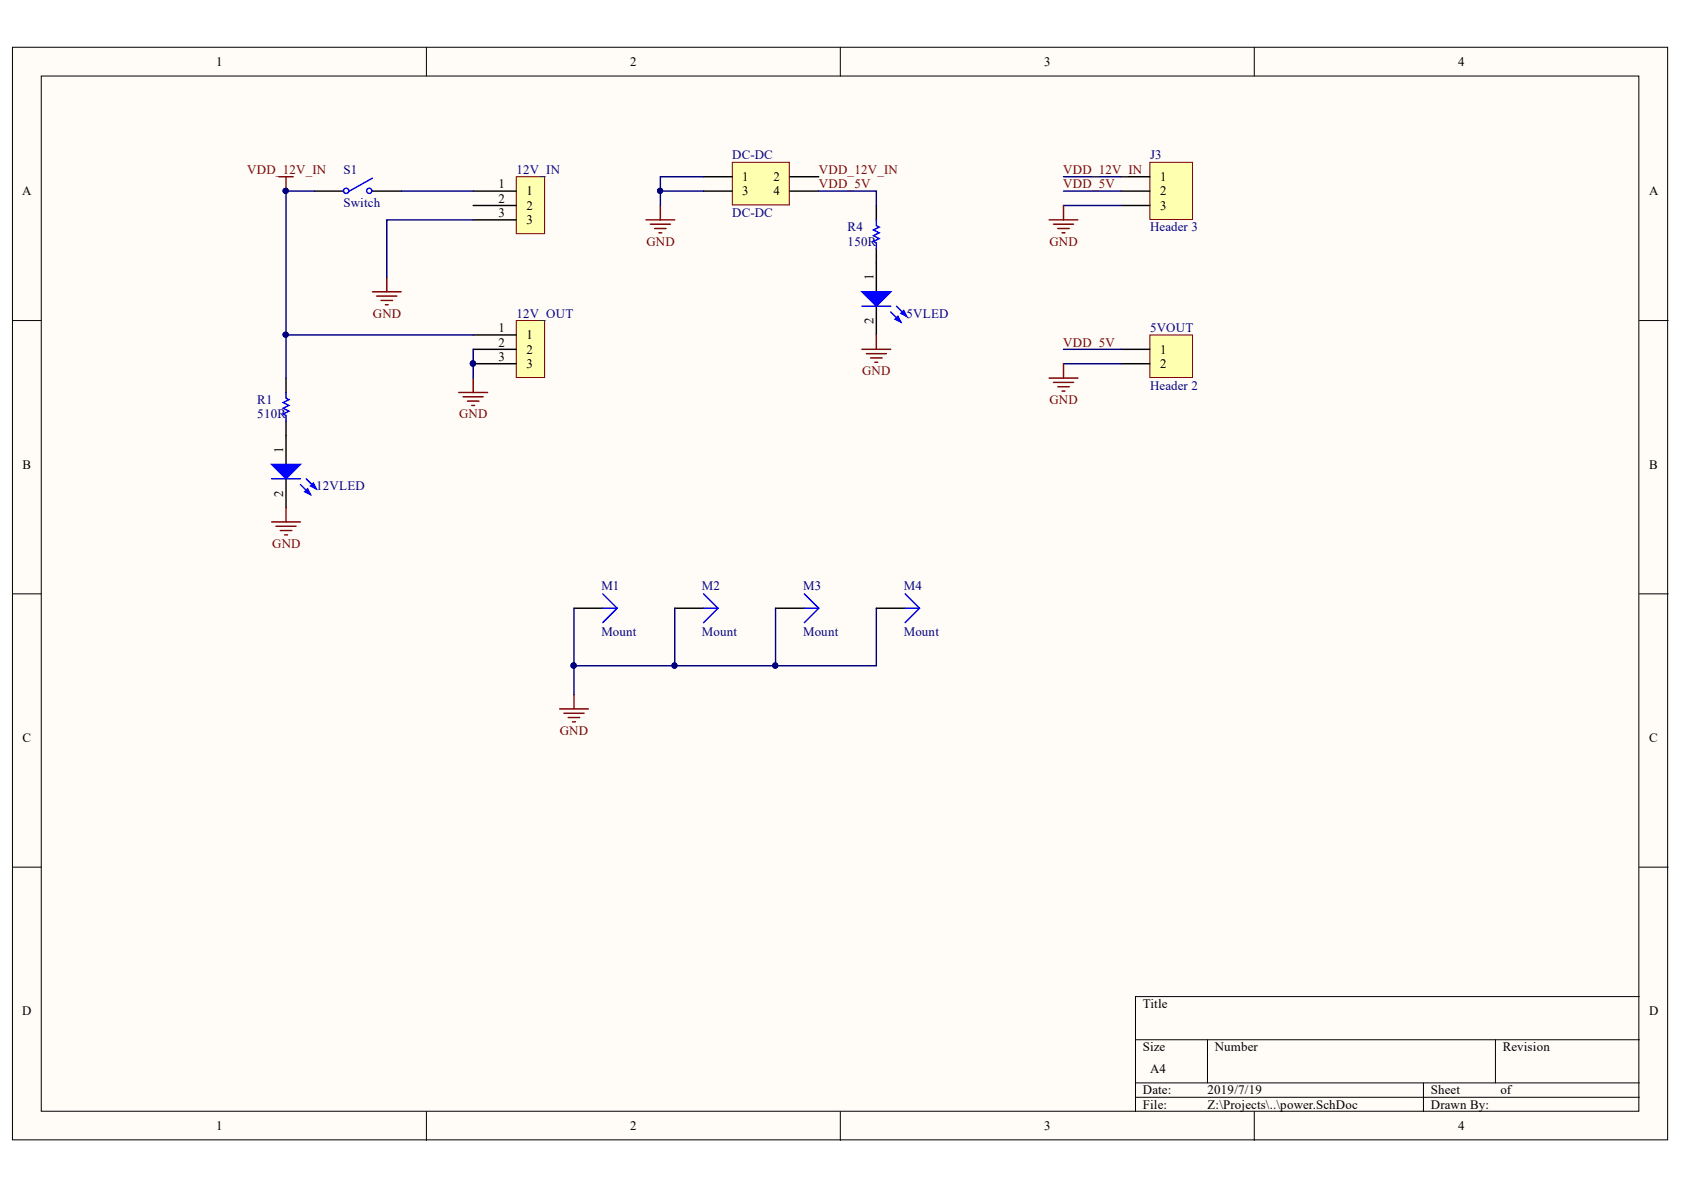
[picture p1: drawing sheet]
# Altium project power.PrjPCB
1 sheet, 14 parts. Net scope: global (net labels, ports and power ports of the same name join across sheets).
Board file: power.PcbDoc

## Sheet power.SchDoc
size A4

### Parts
5VLED  5V LED  [0805D]  (value not drawn)
5VOUT  Header 2  [HDR1X2]
12V_IN  12V IN  [PW_PORT]  (value not drawn)
12V_OUT  12V OUT  [PW_PORT]  (value not drawn)
12VLED  12V LED  [0805D]  (value not drawn)
DC-DC  DC-DC  [DC-DC5V_HDR2*2]
J3  Header 3  [HDR1X3]
M1  Mount  [安装孔-3.5-5]
M2  Mount  [安装孔-3.5-5]
M3  Mount  [安装孔-3.5-5]
M4  Mount  [安装孔-3.5-5]
R1  510R  [0805R]
R4  150R  [0805R]
S1  Switch  [PW_KCD2115]

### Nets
GND: 5VLED.2(K) 5VOUT.2 12V_IN.3 12V_OUT.2 12V_OUT.3 12VLED.2(K) DC-DC.1 DC-DC.3 J3.3 M1.1 M2.1 M3.1 M4.1
VDD_12V_IN: 12V_OUT.1 DC-DC.2 J3.1 R1.2 S1.1(COMMON)
VDD_5V: 5VOUT.1 DC-DC.4 J3.2 R4.2
Net5VLED_1: 5VLED.1(A) R4.1
Net12V_IN_1: 12V_IN.1 S1.2(NO)
Net12VLED_1: 12VLED.1(A) R1.1

Not connected (* = marked no-connect by the designer): 12V_IN 2
